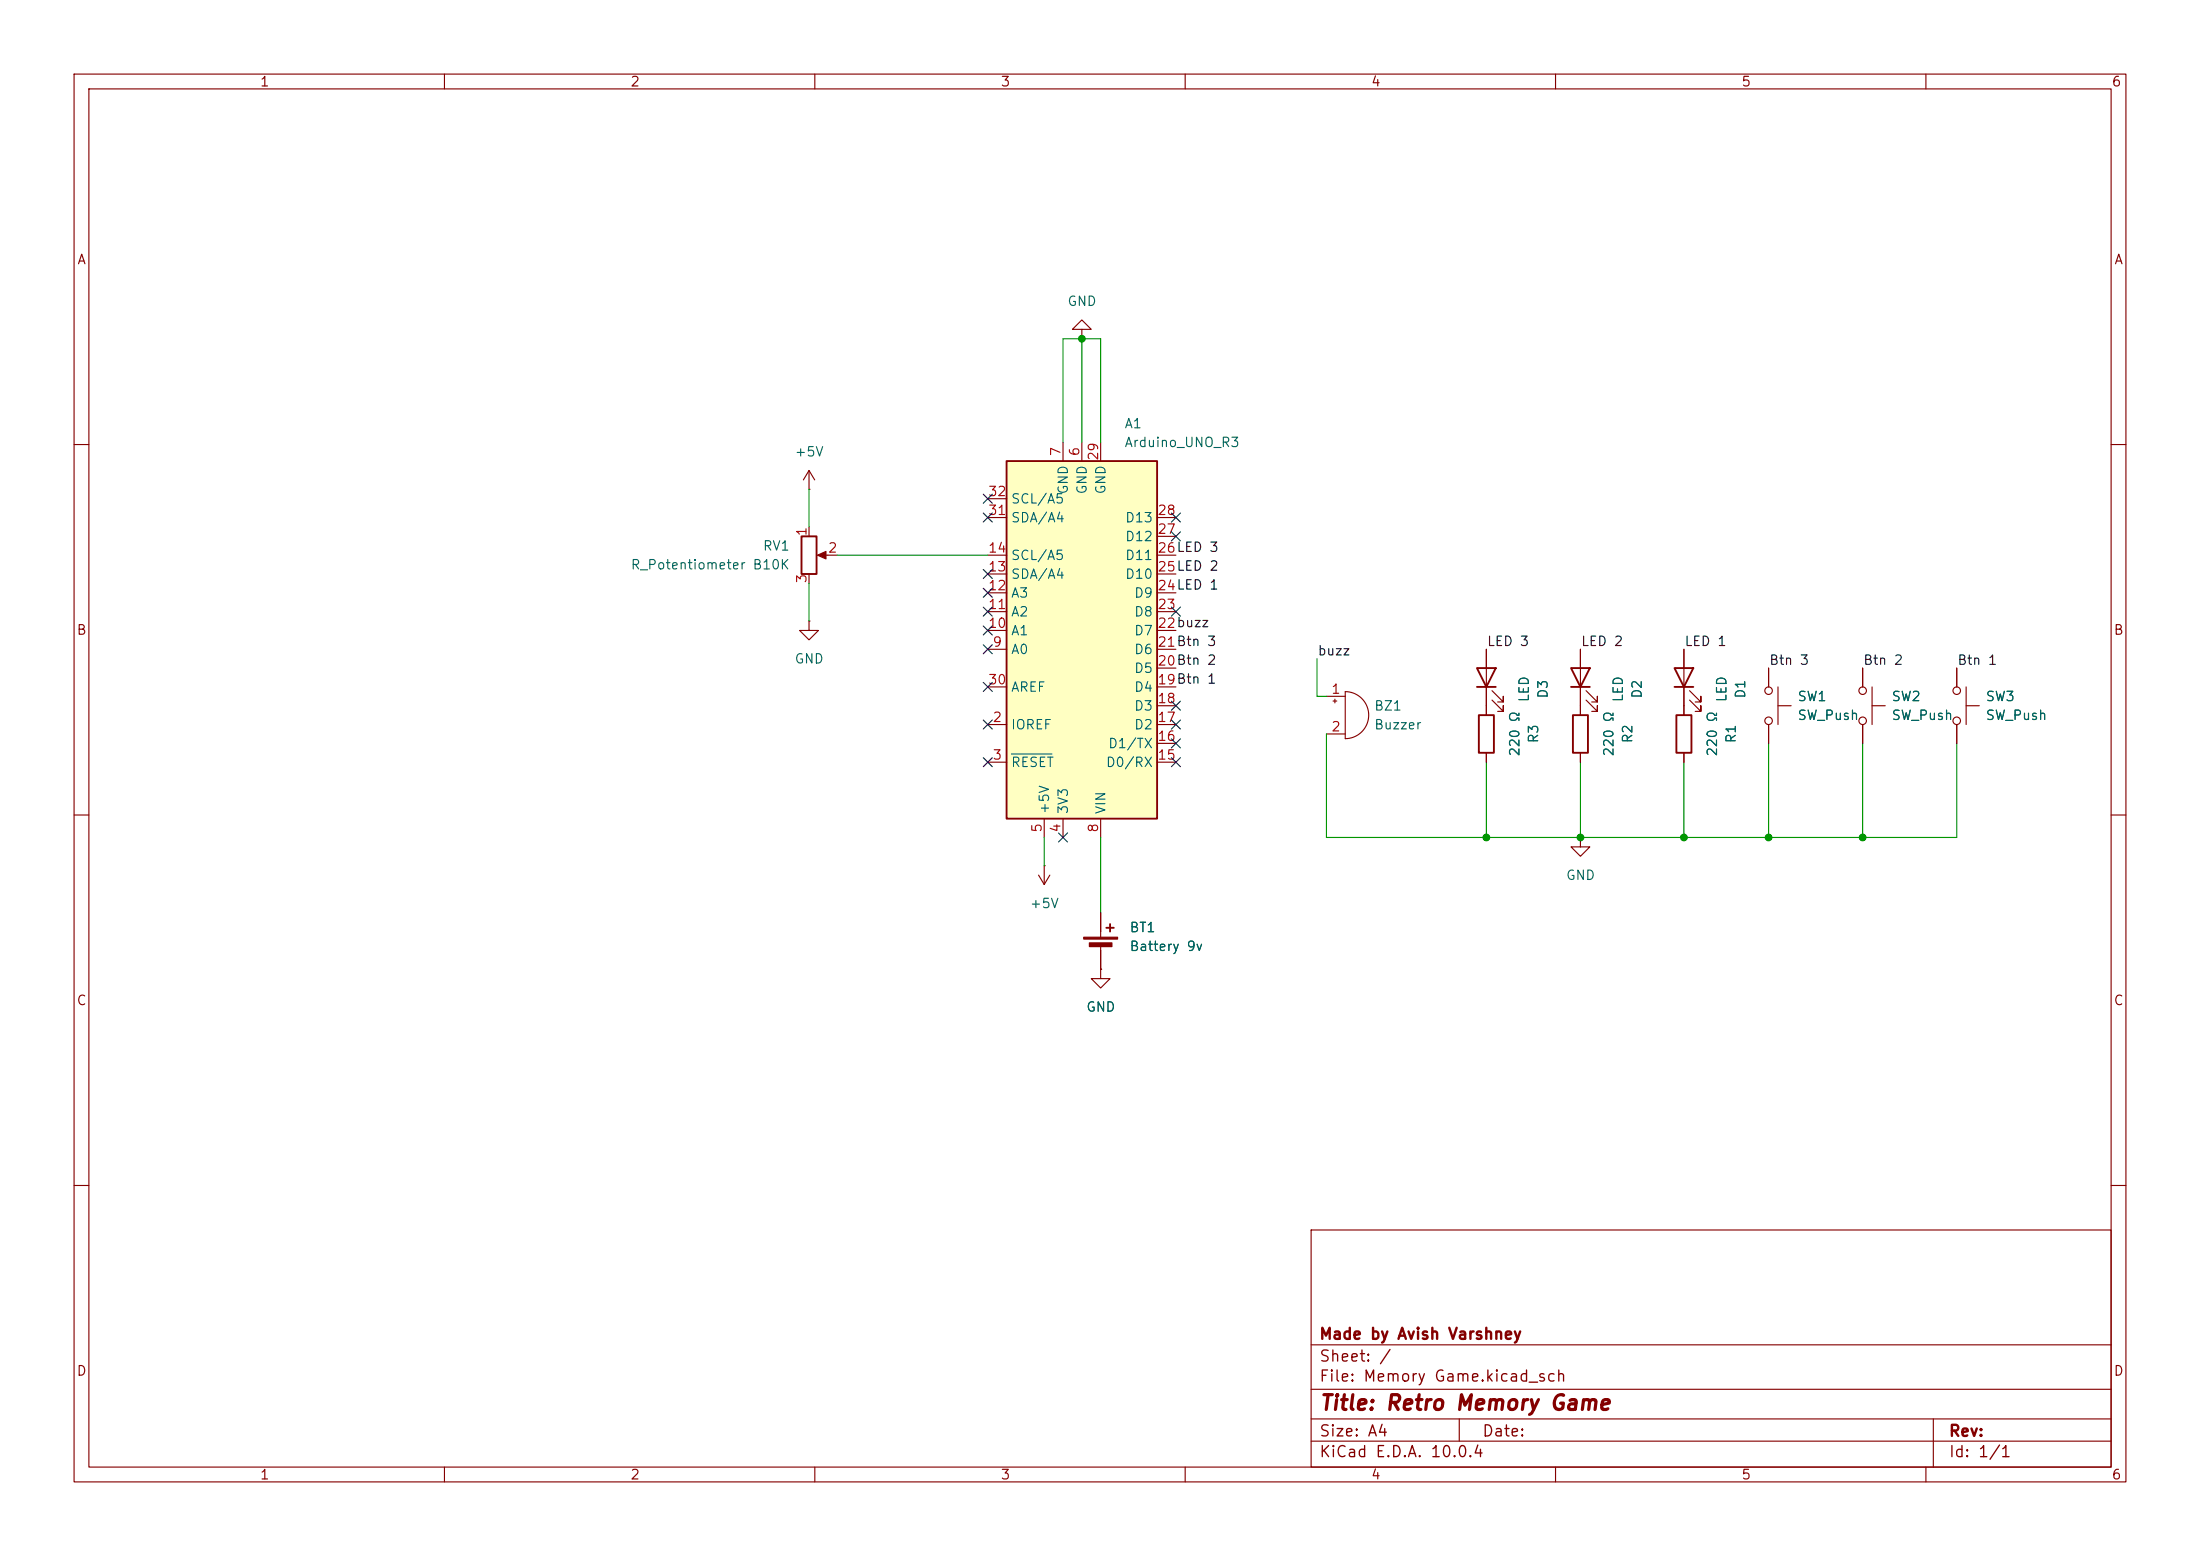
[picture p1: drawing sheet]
<svg xmlns="http://www.w3.org/2000/svg" width="297mm" height="210mm" viewBox="0 0 297 210" stroke-linecap="round" stroke-linejoin="round" font-family="sans-serif">
<g fill="none" stroke="#840000" stroke-width=".15">
<path d="M10 10h277v190h-277zM12 12h273v186h-273zM60 10v2M110 10v2M160 10v2M210 10v2M260 10v2M146 44.5h1.3l-1.3-1.3-1.2 1.3h1.2v1.2M146 45.7h.1M10 60h2M109.2 66h.1M109.2 63.5l-.7 1.3"/>
<path d="M109.2 63.5l.8 1.3M109.2 63.5v2.5M109.2 71.1v1.3M109.2 77.5v1.2M110.7 74.9h2.3M285 60h2M109.2 83.8v1.3h1.3l-1.3 1.3-1.3-1.3h1.3M109.2 83.8h.1M179.1 94h2.5M179.1 99.1h2.5M180 94.6h.5M180.2 94.4v.5"/>
<path d="M181.6 93.3a3.2 3.2 0 0 1 3.2 3.2 3.2 3.2 0 0 1-3.2 3.2zM200.7 87.6v8.9M201.4 94.5l1.5 1.5v-.7v.7h-.7M201.4 93.2l1.5 1.5v-.7v.7h-.7M213.4 87.6v8.9M214.1 94.5l1.5 1.5v-.7v.7h-.7M214.1 93.2l1.5 1.5v-.7v.7h-.7M227.3 87.6v8.9M228.1 94.5l1.5 1.5v-.7v.7h-.7M228.1 93.2l1.5 1.5v-.7v.7h-.7M238.8 90.2v2.5M238.8 97.8v2.5"/>
<path d="M240 95.3h1.8M240 92.7v5.1M251.5 90.2v2.5M251.5 97.8v2.5M252.7 95.3h1.8M252.7 92.7v5.1M264.2 90.2v2.5M264.2 97.8v2.5M265.4 95.3h1.8M265.4 92.7v5.1M10 110h2M140.2 118.1l.8 1.3"/>
<path d="M141 116.8h.1M141 116.8v2.6M141.7 118.1l-.7 1.3M200.7 101.6v1.3M213.4 113v1.3h1.2l-1.2 1.3-1.3-1.3h1.3M213.4 113h.1M213.4 101.6v1.3M227.3 101.6v1.3M285 110h2M148.6 130.8v1.3h1.3l-1.3 1.3-1.3-1.3h1.3M148.6 130.8h.1M148.6 123.2v3.3"/>
<path d="M148.6 127.5v3.3M10 160h2M177 166h108v32h-108zM285 160h2M60 198v2M110 198v2M160 198v2M177 194.5h108M177 191.5h108M177 187.5h108M177 181.5h108M197 191.5v3"/>
<path d="M210 198v2M260 198v2M261 191.5v6.5"/>
<circle cx="238.8" cy="97.3" r=".51"/>
<circle cx="238.8" cy="93.2" r=".51"/>
<circle cx="251.5" cy="93.2" r=".51"/>
<circle cx="251.5" cy="97.3" r=".51"/>
<circle cx="264.2" cy="97.3" r=".51"/>
<circle cx="264.2" cy="93.2" r=".51"/>
</g>
<path d="M108.2 72.4h2v5.1h-2zM199.4 90.2h2.5l-1.2 2.5zM199.4 92.7h2.5M199.6 96.5h2.1v5.1h-2.1zM212.1 90.2h2.5l-1.2 2.5zM212.1 92.7h2.5M212.3 96.5h2.1v5.1h-2.1zM226.1 90.2h2.5l-1.3 2.5zM226.1 92.7h2.5M226.3 96.5h2v5.1h-2zM149.4 125.2h1M149.9 124.7v1" fill="none" stroke="#840000" stroke-width=".25"/>
<g fill="#840000" stroke="#840000" stroke-width=".15">
<path d="M110.4 74.9l1.1-.5v1z"/>
<path d="M146.3 126.5h4.6v.2h-4.6z"/>
<path d="M147.1 127.3h3v.5h-3z"/>
</g>
<path d="M135.9 62.2h20.3v48.3h-20.3z" fill="#ffffc2"/>
<path d="M135.9 62.2h20.3v48.3h-20.3z" fill="none" stroke="#840000" stroke-width=".25"/>
<g fill="none" stroke="#840000" stroke-width=".15">
<path d="M143.5 59.7v2.5M146 59.7v2.5M148.6 59.7v2.5M133.3 77.5h2.6M133.3 74.9h2.6M133.3 69.9h2.6M133.3 67.3h2.6M156.2 77.5h2.5M156.2 74.9h2.5M156.2 72.4h2.5M156.2 69.9h2.5M133.3 97.8h2.6"/>
<path d="M133.3 87.6h2.6M133.3 85.1h2.6M133.3 82.6h2.6M133.3 80h2.6M133.3 92.7h2.6M156.2 97.8h2.5M156.2 87.6h2.5M156.2 85.1h2.5M156.2 82.6h2.5M156.2 80h2.5M156.2 95.3h2.5M156.2 92.7h2.5"/>
<path d="M156.2 90.2h2.5M200.7 87.6v2.6M200.7 92.7v3.8M213.4 87.6v2.6M213.4 92.7v3.8M227.3 87.6v2.6M227.3 92.7v3.8M238.8 90.2v2.5M238.8 97.8v2.5M251.5 90.2v2.5M251.5 97.8v2.5M264.2 90.2v2.5"/>
<path d="M264.2 97.8v2.5M133.3 102.9h2.6M141 110.5v2.5M143.5 110.5v2.5M148.6 110.5v2.5M156.2 102.9h2.5M156.2 100.3h2.5M200.7 101.6v1.3M213.4 101.6v1.3M227.3 101.6v1.3M148.6 130.8h.1M148.6 123.2v2.5"/>
<path d="M148.6 128.3v2.5"/>
</g>
<path d="M136.5 101.8h5.5" fill="none" stroke="#006464" stroke-width=".15"/>
<g fill="none" stroke="#009600" stroke-width=".15">
<path d="M143.5 59.7v-14h5.1v14M146 45.7v14M109.2 66v5.1M109.2 78.7v5.1M113 74.9h20.3M177.8 88.9v5.1h1.3M179.1 99.1v13.9h85.1v-12.7M141 113v3.8M148.6 113v10.2M200.7 102.9v10.1M213.4 102.9v10.1M227.3 102.9v10.1"/>
<path d="M238.8 100.3v12.7M251.5 100.3v12.7"/>
</g>
<g fill="none" stroke="#000084" stroke-width=".15">
<path d="M132.7 66.7l1.3 1.2M132.7 69.2l1.3 1.3M132.7 79.4l1.3 1.2M132.7 76.9l1.3 1.2M134 66.7l-1.3 1.2M134 69.2l-1.3 1.3M134 79.4l-1.3 1.2M134 76.9l-1.3 1.2M158.1 71.8l1.3 1.2M158.1 69.2l1.3 1.3M159.4 71.8l-1.3 1.2M159.4 69.2l-1.3 1.3"/>
<path d="M132.7 81.9l1.3 1.3M132.7 87l1.3 1.2M132.7 97.2l1.3 1.2M132.7 84.5l1.3 1.2M132.7 92.1l1.3 1.2M134 97.2l-1.3 1.2M134 81.9l-1.3 1.3M134 87l-1.3 1.2M134 84.5l-1.3 1.2M134 92.1l-1.3 1.2M158.1 99.7l1.3 1.2M158.1 81.9l1.3 1.3"/>
<path d="M158.1 94.6l1.3 1.3M158.1 97.2l1.3 1.2M159.4 97.2l-1.3 1.2M159.4 99.7l-1.3 1.2M159.4 81.9l-1.3 1.3M159.4 94.6l-1.3 1.3M132.7 102.3l1.3 1.2M134 102.3l-1.3 1.2M142.9 112.4l1.2 1.2M144.1 112.4l-1.2 1.2M158.1 102.3l1.3 1.2M159.4 102.3l-1.3 1.2"/>
</g>
<g fill="#009600" stroke="#009600" stroke-width=".14">
<circle cx="238.8" cy="113" r=".46"/>
<circle cx="227.3" cy="113" r=".46"/>
<circle cx="213.4" cy="113" r=".46"/>
<circle cx="251.5" cy="113" r=".46"/>
<circle cx="200.7" cy="113" r=".46"/>
<circle cx="146" cy="45.7" r=".46"/>
</g>
<text font-size="2" fill="#840000" x="178" y="190.8">Title: Retro Memory Game</text>
<g font-size="1.5" fill="#840000">
<text x="178" y="184.2">Sheet: /</text>
<text x="178" y="181.2">Made by Avish Varshney</text>
<text x="178" y="186.9">File: Memory Game.kicad_sch</text>
<text x="178" y="197.1">KiCad E.D.A. 10.0.4</text>
<text x="178" y="194.3">Size: A4</text>
<text x="200" y="194.3">Date:</text>
<text x="263" y="194.3">Rev:</text>
<text x="263" y="197.1">Id: 1/1</text>
</g>
<g font-size="1.3" fill="#840000">
<text x="35" y="12">1</text>
<text x="85" y="12">2</text>
<text x="135" y="12">3</text>
<text x="185" y="12">4</text>
<text x="235" y="12">5</text>
<text x="285" y="12">6</text>
<text x="10.3" y="36">A</text>
<text x="285.3" y="36">A</text>
<text x="10.3" y="86">B</text>
<text x="285.3" y="86">B</text>
<text x="10.3" y="136">C</text>
<text x="285.3" y="136">C</text>
<text x="10.3" y="186">D</text>
<text x="285.3" y="186">D</text>
<text x="35" y="200">1</text>
<text x="85" y="200">2</text>
<text x="135" y="200">3</text>
<text x="185" y="200">4</text>
<text x="235" y="200">5</text>
<text x="285" y="200">6</text>
</g>
<g font-size="1.3" fill="#006464">
<text x="144" y="41.6">GND</text>
<text x="151.7" y="58.1">A1</text>
<text x="107.2" y="61.9">+5V</text>
<text x="151.7" y="60.7">Arduino_UNO_R3</text>
<text x="136.4" y="70.8">SDA/A4</text>
<text x="136.4" y="68.3">SCL/A5</text>
<text x="144.5" y="66.8" transform="rotate(-90 144.5 66.8)">GND</text>
<text x="147" y="66.8" transform="rotate(-90 147 66.8)">GND</text>
<text x="149.6" y="66.8" transform="rotate(-90 149.6 66.8)">GND</text>
<text x="151.8" y="70.8">D13</text>
<text x="85.1" y="77.2">R_Potentiometer B10K</text>
<text x="102.9" y="74.6">RV1</text>
<text x="136.4" y="75.9">SCL/A5</text>
<text x="151.8" y="75.9">D11</text>
<text x="151.8" y="73.4">D12</text>
<text x="136.4" y="83.5">A2</text>
<text x="136.4" y="81">A3</text>
<text x="136.4" y="78.4">SDA/A4</text>
<text x="151.8" y="78.4">D10</text>
<text x="153" y="83.5">D8</text>
<text x="153" y="81">D9</text>
<text x="107.2" y="89.9">GND</text>
<text x="136.4" y="88.6">A0</text>
<text x="136.4" y="86.1">A1</text>
<text x="153" y="88.6">D6</text>
<text x="153" y="86.1">D7</text>
<text x="136.4" y="93.7">AREF</text>
<text x="153" y="93.7">D4</text>
<text x="153" y="91.1">D5</text>
<text x="206.7" y="94.9" transform="rotate(-90 206.7 94.9)">LED</text>
<text x="209.3" y="94.4" transform="rotate(-90 209.3 94.4)">D3</text>
<text x="219.4" y="94.9" transform="rotate(-90 219.4 94.9)">LED</text>
<text x="222" y="94.4" transform="rotate(-90 222 94.4)">D2</text>
<text x="233.4" y="94.9" transform="rotate(-90 233.4 94.9)">LED</text>
<text x="235.9" y="94.4" transform="rotate(-90 235.9 94.4)">D1</text>
<text x="242.6" y="95">SW1</text>
<text x="255.3" y="95">SW2</text>
<text x="268" y="95">SW3</text>
<text x="136.4" y="98.8">IOREF</text>
<text x="149.5" y="101.3">D1/TX</text>
<text x="153" y="98.8">D2</text>
<text x="153" y="96.2">D3</text>
<text x="185.4" y="96.2">BZ1</text>
<text x="185.4" y="98.8">Buzzer</text>
<text x="208" y="100.4" transform="rotate(-90 208 100.4)">R3</text>
<text x="220.7" y="100.4" transform="rotate(-90 220.7 100.4)">R2</text>
<text x="234.7" y="100.4" transform="rotate(-90 234.7 100.4)">R1</text>
<text x="242.6" y="97.5">SW_Push</text>
<text x="255.3" y="97.5">SW_Push</text>
<text x="268" y="97.5">SW_Push</text>
<text x="136.4" y="103.8">RESET</text>
<text x="149.2" y="103.8">D0/RX</text>
<text x="205.4" y="102.2" transform="rotate(-90 205.4 102.2)">220 Ω</text>
<text x="218.1" y="102.2" transform="rotate(-90 218.1 102.2)">220 Ω</text>
<text x="232.1" y="102.2" transform="rotate(-90 232.1 102.2)">220 Ω</text>
<text x="141.9" y="110" transform="rotate(-90 141.9 110)">+5V</text>
<text x="144.5" y="110" transform="rotate(-90 144.5 110)">3V3</text>
<text x="149.6" y="110" transform="rotate(-90 149.6 110)">VIN</text>
<text x="211.3" y="119.1">GND</text>
<text x="138.9" y="122.9">+5V</text>
<text x="152.4" y="126.1">BT1</text>
<text x="152.4" y="128.7">Battery 9v</text>
<text x="146.6" y="136.9">GND</text>
</g>
<g font-size="1.3" fill="#a90000">
<text x="143.5" y="61.7" transform="rotate(-90 143.5 61.7)">7</text>
<text x="146" y="61.7" transform="rotate(-90 146 61.7)">6</text>
<text x="148.6" y="62.3" transform="rotate(-90 148.6 62.3)">29</text>
<text x="133.3" y="69.8">31</text>
<text x="133.3" y="67.3">32</text>
<text x="156.2" y="69.8">28</text>
<text x="109.2" y="72.5" transform="rotate(-90 109.2 72.5)">1</text>
<text x="111.7" y="74.9">2</text>
<text x="133.3" y="77.4">13</text>
<text x="133.3" y="74.9">14</text>
<text x="156.2" y="77.4">25LED 2</text>
<text x="156.2" y="74.9">26LED 3</text>
<text x="156.2" y="72.4">27</text>
<text x="109.2" y="78.8" transform="rotate(-90 109.2 78.8)">3</text>
<text x="133.3" y="82.5">11</text>
<text x="133.3" y="80">12</text>
<text x="156.2" y="82.5">23</text>
<text x="156.2" y="80">24LED 1</text>
<text x="133.3" y="85.1">10</text>
<text x="133.9" y="87.6">9</text>
<text x="156.2" y="87.6">21Btn 3</text>
<text x="156.2" y="85.1">22buzz</text>
<text x="133.3" y="92.7">30</text>
<text x="156.2" y="95.2">18</text>
<text x="156.2" y="92.7">19Btn 1</text>
<text x="156.2" y="90.1">20Btn 2</text>
<text x="179.6" y="94">1</text>
<text x="133.9" y="97.8">2</text>
<text x="156.2" y="100.3">16</text>
<text x="156.2" y="97.8">17</text>
<text x="179.6" y="99">2</text>
<text x="133.9" y="102.8">3</text>
<text x="156.2" y="102.8">15</text>
<text x="140.9" y="112.5" transform="rotate(-90 140.9 112.5)">5</text>
<text x="143.5" y="112.5" transform="rotate(-90 143.5 112.5)">4</text>
<text x="148.6" y="112.5" transform="rotate(-90 148.6 112.5)">8</text>
</g>
<g font-size="1.3" fill="#0f0f0f">
<text x="177.8" y="88.8">buzz</text>
<text x="200.7" y="87.5">LED 3</text>
<text x="213.4" y="87.5">LED 2</text>
<text x="227.3" y="87.5">LED 1</text>
<text x="238.8" y="90">Btn 3</text>
<text x="251.5" y="90">Btn 2</text>
<text x="264.2" y="90">Btn 1</text>
</g>
</svg>
